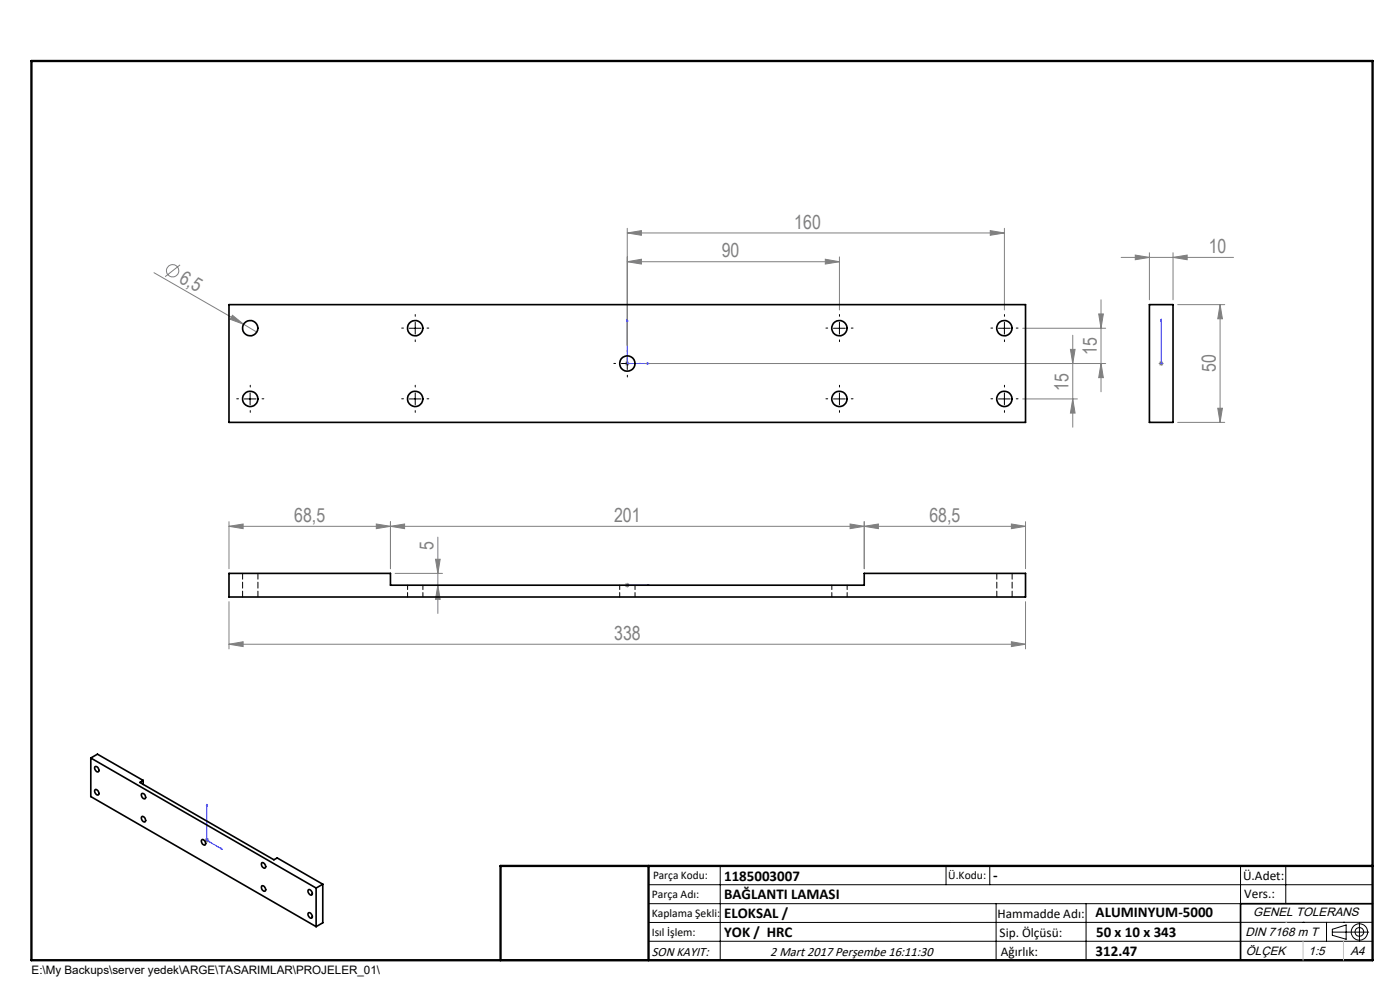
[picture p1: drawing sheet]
<svg xmlns="http://www.w3.org/2000/svg" width="297mm" height="210mm" viewBox="0 0 297 210" stroke-linecap="round" stroke-linejoin="round" font-family="sans-serif">
<g fill="none" stroke="#808080" stroke-width=".21">
<path d="M32.7 57.8l19 11M38.2 56.2l-3.2 2.5M133.1 55.5l3-.5v1zM133.1 49.4l3-.5v1zM133.1 48.4v24.8M133.1 55.5h45M133.1 49.4h80M175.1 55l3 .5-3 .5zM178.1 54.5v11.2M210.1 48.9l3 .5-3 .5zM213.1 48.4v17.3M237.8 54.6h23.9"/>
<path d="M240.8 54.1l3 .5-3 .5zM243.8 53.6v10M248.8 54.6l3-.5v1zM248.8 53.6v10M49.3 66.9l2.4 1.9-2.9-1.1zM51.7 68.8l2.8 1.6M132.6 77.1h1M132.7 76.8l.7 .7M133.1 76.6v1M133.4 76.8l-.7 .7M136.9 77.1h97.7M217 69.6h17.6"/>
<path d="M227.1 74.1h1l-.5 3zM227.6 71.1v19.5M233.1 66.6h1l-.5 3zM233.6 77.1l.5 3h-1zM233.6 63.6v19.5M245.8 77.1h1M246 76.8l.7 .7M246.3 76.6v1M246.7 76.8l-.7 .7M249.8 64.6h10M258.8 64.6l.5 3h-1zM258.8 64.6v25"/>
<path d="M217 84.6h11.6M227.6 84.6l.5 3h-1zM249.8 89.6h10M258.3 86.6h1l-.5 3zM48.6 111.6l3-.4v.9zM48.6 111.6h169M48.6 110.7v9.9M79.8 111.2l3 .4-3 .5zM82.8 110.7v9.9M82.8 111.6l3-.4v.9zM92.4 118.6h1l-.5 3zM92.9 113.9v16.2"/>
<path d="M180.3 111.2l3 .4-3 .5zM183.3 111.6l3-.4v.9zM183.3 110.7v9.9M214.6 111.2l3 .4-3 .5zM217.6 110.7v9.9M48.6 136.7l3-.6v1.1zM48.6 127.6v10M48.6 136.7h169M83.8 121.6h10.1M92.9 124.1l.5 3h-1zM132.6 124.1h1M132.7 123.8l.7 .7"/>
<path d="M133.1 123.6v1M133.4 123.8l-.7 .7M214.6 136.1l3 .6-3 .5zM217.6 127.6v10M43.4 178.3h1M43.5 177.9l.7 .7M43.9 177.8v1M44.2 177.9l-.7 .7"/>
<circle cx="36.6" cy="57.5" r="1.3"/>
</g>
<g fill="none" stroke="#000" stroke-width=".21">
<path d="M86.8 69.6h2.5M88.1 68.4v2.5M131.8 77.1h2.5M133.1 75.9v2.5M176.8 69.6h2.5M178.1 68.4v2.5M211.8 69.6h2.5M213.1 68.4v2.5M51.8 84.6h2.5M53.1 83.4v2.5M86.8 84.6h2.5M88.1 83.4v2.5"/>
<path d="M176.8 84.6h2.5M178.1 83.4v2.5M211.8 84.6h2.5M213.1 83.4v2.5M137.6 187.7h153.6M137.6 191.7h153.6M137.6 199.7h153.6M152.8 183.7v20M200.7 183.7v4M210 183.7v4M211.3 191.7v12M230.4 191.7v12"/>
<path d="M263.2 183.7v20M272.8 183.7v8M276.4 195.6h.1M281.4 195.6v4.1M282.6 197.7h7.8M282.6 197.1l3-.9v3l-3-.8zM285 195.6h.1M288.4 195.8v3.8M291.2 195.6l-153.6 .1"/>
<circle cx="288.4" cy="197.7" r="1.74"/>
<circle cx="288.4" cy="197.7" r=".93"/>
</g>
<g fill="none" stroke="#00f" stroke-width=".21">
<path d="M133.1 67.7l.1 .5h-.2zM133.1 67.7v9.4h4.7M137.3 77l.5 .1-.5 .1zM246.3 77v.2zM246.3 67.7v.5v-.5M246.3 77.1h.1M246.3 67.7v9.4M133 124.1h.2zM133.1 124.1h.1M133.1 124.1h4.7M137.8 124.1h-.5h.5M43.9 170.6v7.7l3.3 1.9"/>
<path d="M43.9 170.6l.1 .4-.2-.1zM46.9 179.9l.3 .3-.3-.1z"/>
</g>
<g fill="none" stroke="#000" stroke-width=".21" stroke-dasharray="15.2 1.3 1.3 1.3">
<path d="M85.6 69.6h-.4M88.1 67.1v-.4M88.1 72.1v.4M90.6 69.6h.4M130.6 77.1h-.4M133.1 74.6v-.4M133.1 79.6v.4M135.6 77.1h.4M175.6 69.6h-.4M178.1 67.1v-.4M178.1 72.1v.4M180.6 69.6h.4"/>
<path d="M210.6 69.6h-.4M213.1 67.1v-.4M213.1 72.1v.4M215.6 69.6h.4M50.6 84.6h-.4M53.1 82.1v-.4M53.1 87.1v.4M55.6 84.6h.4M85.6 84.6h-.4M88.1 82.1v-.4M88.1 87.1v.4M90.6 84.6h.4"/>
<path d="M175.6 84.6h-.4M178.1 82.1v-.4M178.1 87.1v.4M180.6 84.6h.4M210.6 84.6h-.4M213.1 82.1v-.4M213.1 87.1v.4M215.6 84.6h.4"/>
</g>
<path d="M291.2 191.7h-28v12M106.2 203.7h185" fill="none" stroke="#000" stroke-width=".35"/>
<path d="M6.7 12.9h284.5v190.8h-284.5zM137.6 183.7v20M291.2 183.7h-185v20" fill="none" stroke="#000" stroke-width=".5"/>
<path d="M272.8 195.6h.1M276.4 199.7v4M285 199.7v4" fill="none" stroke="#c0c0c0" stroke-width=".21"/>
<g fill="#00f">
<path d="M46.9 179.9l.3 .3-.3-.1zM43.9 170.6l.1 .4-.2-.1zM137.3 77l.5 .1-.5 .1zM133.1 67.7l.1 .5h-.2z"/>
<path d="M137.3 124.1h.5zM133 124.1h.2z"/>
<path d="M246.3 77v.2zM246.3 67.7v.5z"/>
</g>
<g fill="#808080">
<path d="M49.3 66.9l2.4 1.9-2.9-1.1z"/>
<path d="M214.6 111.2l3 .4-3 .5zM183.3 111.6l3-.4v.9z"/>
<path d="M214.6 136.1l3 .6-3 .5zM48.6 136.7l3-.6v1.1zM180.3 111.2l3 .4-3 .5zM82.8 111.6l3-.4v.9z"/>
<path d="M133.1 55.5l3-.5v1zM175.1 55l3 .5-3 .5zM133.1 49.4l3-.5v1zM210.1 48.9l3 .5-3 .5z"/>
<path d="M79.8 111.2l3 .4-3 .5zM48.6 111.6l3-.4v.9z"/>
<path d="M240.8 54.1l3 .5-3 .5zM248.8 54.6l3-.5v1z"/>
<path d="M233.6 77.1l.5 3h-1zM233.1 66.6h1l-.5 3zM258.8 64.6l.5 3h-1zM258.3 86.6h1l-.5 3z"/>
<path d="M227.1 74.1h1l-.5 3zM227.6 84.6l.5 3h-1z"/>
<path d="M92.9 124.1l.5 3h-1zM92.4 118.6h1l-.5 3z"/>
</g>
<g fill="none" stroke="#000" stroke-width=".35">
<path d="M48.6 64.6h169v25h-169zM243.8 64.6h5v25h-5zM48.6 121.6h34.2v2.5h100.5v-2.5h34.3v5h-169zM19.3 160.8l47.8 27.6M19.3 160.8l1.4-.8 9.7 5.6M19.3 160.8v8.2l47.8 27.6M20.1 162.7a.63 .63 0 0 1 .8 .3 .63 .63 0 0 1-.2 .8 .92 .92 0 0 1-.6-1.1zM20.1 167.6a.66 .66 0 0 1 .7 .1 .66 .66 0 0 1 .2 .7 .45 .45 0 0 1-.5 .2 .45 .45 0 0 1-.3-.4zM30 173.3a.64 .64 0 0 1 .7 .1 .64 .64 0 0 1 .2 .8 .48 .48 0 0 1-.6 .1 .48 .48 0 0 1-.3-.6zM30.1 168.3a.66 .66 0 0 1 .7 .4 .66 .66 0 0 1-.1 .8 .81 .81 0 0 1-.6-1.2zM30.4 165.6l-.7 .4 28.4 16.4 .7-.4 9.7 5.6M30.4 165.6v.8"/>
<path d="M42.8 178.2a.65 .65 0 0 1 .7 .2 .65 .65 0 0 1 .1 .7 .49 .49 0 0 1-.6 .1 .49 .49 0 0 1-.2-.6zM55.5 187.9a.74 .74 0 0 1 .7 1.1 .79 .79 0 0 1-.7-1.1zM55.5 183a.71 .71 0 0 1 .7 .4 .71 .71 0 0 1-.1 .8 .85 .85 0 0 1-.6-1.2zM65.4 193.6a.74 .74 0 0 1 .7 1.2 .79 .79 0 0 1-.7-1.2zM65.4 188.7a.69 .69 0 0 1 .7 .4 .69 .69 0 0 1-.1 .8 .86 .86 0 0 1-.6-1.2zM67.1 188.4v8.2M68.5 187.6l-1.4 .8M68.5 187.6v8.1l-1.4 .9"/>
<circle cx="53.1" cy="69.6" r="1.63"/>
<circle cx="88.1" cy="69.6" r="1.63"/>
<circle cx="133.1" cy="77.1" r="1.62"/>
<circle cx="178.1" cy="69.6" r="1.63"/>
<circle cx="213.1" cy="69.6" r="1.63"/>
<circle cx="53.1" cy="84.6" r="1.63"/>
<circle cx="88.1" cy="84.6" r="1.63"/>
<circle cx="178.1" cy="84.6" r="1.63"/>
<circle cx="213.1" cy="84.6" r="1.63"/>
</g>
<path d="M86.5 124.1v2.5M89.7 126.6v-2.5M131.5 124.1v2.5M134.7 126.6v-2.5M176.5 124.1v2.5M179.7 126.6v-2.5" fill="none" stroke="#000" stroke-width=".21" stroke-dasharray="1.3 .6" stroke-dashoffset=".3"/>
<path d="M51.5 121.6v5M54.7 126.6v-5M211.5 121.6v5M214.7 126.6v-5" fill="none" stroke="#000" stroke-width=".21" stroke-dasharray="1.3 .6"/>
<g font-size="4.1" fill="#808080">
<text x="168.5" y="48.5">160</text>
<text x="256.4" y="53.7">10</text>
<text x="37.8" y="59.7" transform="rotate(30 37.8 59.7)">6,5</text>
<text x="153.1" y="54.6">90</text>
<text x="232.7" y="75.2" transform="rotate(-90 232.7 75.2)">15</text>
<text x="226.7" y="82.9" transform="rotate(-90 226.7 82.9)">15</text>
<text x="257.9" y="78.9" transform="rotate(-90 257.9 78.9)">50</text>
<text x="62.4" y="110.7">68,5</text>
<text x="130.3" y="110.7">201</text>
<text x="197.2" y="110.7">68,5</text>
<text x="92" y="116.7" transform="rotate(-90 92 116.7)">5</text>
<text x="130.3" y="135.7">338</text>
</g>
<g font-size="3.2">
<text x="153.6" y="186.8">1185003007</text>
<text x="153.6" y="190.8">BAĞLANTI LAMASI</text>
<text x="210.7" y="186.6">-</text>
<text x="153.6" y="194.8">ELOKSAL /</text>
<text x="232.4" y="194.5">ALUMINYUM-5000</text>
<text x="153.6" y="198.8">YOK / HRC</text>
<text x="232.4" y="202.8">312.47</text>
<text x="232.5" y="198.8">50 x 10 x 343</text>
</g>
<g font-size="2.8">
<text x="263.7" y="186.7">Ü.Adet:</text>
<text x="263.9" y="190.5">Vers.:</text>
<text x="211.6" y="194.8">Hammadde Adı:</text>
<text x="138.3" y="202.8">SON KAYIT:</text>
<text x="163.4" y="202.8">2 Mart 2017 Perşembe 16:11:30</text>
<text x="212.1" y="198.7">Sip. Ölçüsü:</text>
<text x="212.3" y="202.7">Ağırlık:</text>
</g>
<g font-size="2.6">
<text x="265.9" y="194.4">GENEL TOLERANS</text>
<text x="264.2" y="198.5">DIN 7168 m T</text>
<text x="264.3" y="202.6">ÖLÇEK</text>
<text x="277.6" y="202.6">1:5</text>
<text x="286.5" y="202.6">A4</text>
</g>
<g font-size="2.5">
<text x="138.3" y="190.5">Parça Adı:</text>
<text x="138.5" y="186.5">Parça Kodu:</text>
<text x="201.2" y="186.5">Ü.Kodu:</text>
<text x="138.3" y="194.5">Kaplama Şekli:</text>
<text x="138.3" y="198.6">Isıl İşlem:</text>
<text x="6.7" y="206.7">E:\My Backups\server yedek\ARGE\TASARIMLAR\PROJELER_01\</text>
</g>
</svg>
